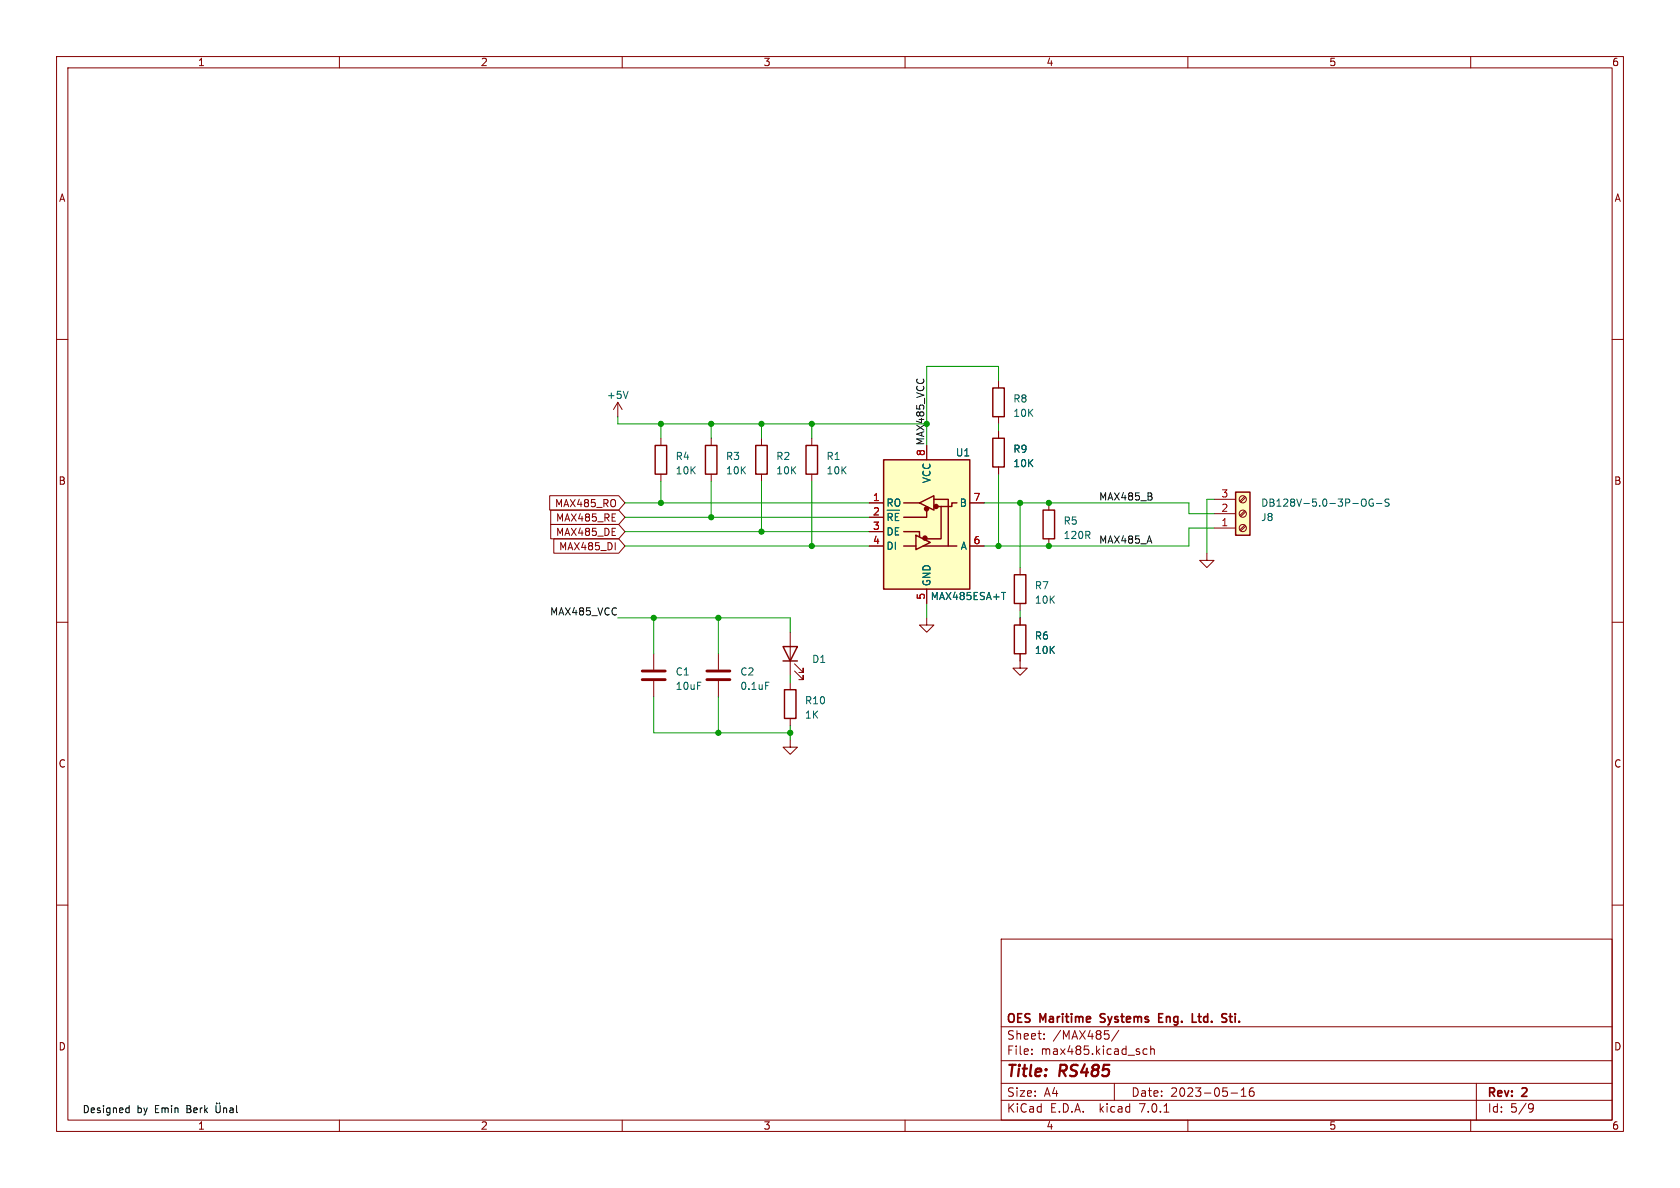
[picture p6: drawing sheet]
<svg xmlns="http://www.w3.org/2000/svg" width="297mm" height="210mm" viewBox="0 0 297 210" stroke-linecap="round" stroke-linejoin="round" font-family="sans-serif">
<g fill="none" stroke="#840000" stroke-width=".18">
<path d="M10 10h277v190h-277zM12 12h273v186h-273zM60 10v2M110 10v2M160 10v2M210 10v2M260 10v2M10 60h2M285 60h2M109.2 71.1l-.7 1.3M109.2 71.1v2.6M109.2 71.1l.8 1.3"/>
<path d="M116.8 77.5v1.2M125.7 77.5v1.2M134.6 77.5v1.2M143.5 77.5v1.2M163.8 78.7v2.6M176.5 67.3v1.3M176.5 73.7v1.2M176.5 76.2v1.3M97.2 87.6h12.2l1.1 1.3-1.1 1.3h-12.2zM97.4 92.7h12l1.1 1.3-1.1 1.3h-12zM97.4 90.2h12l1.1 1.2-1.1 1.3h-12zM97.9 95.2h11.5l1.1 1.3-1.1 1.3h-11.5z"/>
<path d="M108.8 95.9v1.3M116.8 83.8v1.3M125.7 83.8v1.3M134.6 83.8v1.3M143.5 83.8v1.3M153.7 88.9h2.5M153.7 91.4h2.5M153.7 94h2.5M153.7 96.5h2.5M165.1 88.3h.1M171.4 88.9h2.6M171.4 96.5h2.6"/>
<path d="M176.5 82.6v1.2M185.4 88.9v1.3M185.4 95.3v1.2M213.4 97.8v1.3h1.2l-1.2 1.2-1.3-1.2h1.3M214.6 93.3h3.8M214.6 90.8h3.8M214.6 88.3h3.8M220 87.8l-.8 .8M220 90.3l-.8 .8M220 92.8l-.8 .9M220.2 87.9l-.8 .9M220.2 90.5l-.8 .8"/>
<path d="M220.2 93l-.8 .9M10 110h2M115.6 115.6v2.8M127 115.6v2.8M139.7 111.8v7.6M140.5 118.6l1.5 1.5v-.7v.7h-.8M140.5 117.3l1.5 1.6v-.8v.8h-.8M163.8 109.2v1.3h1.3l-1.3 1.3-1.2-1.3h1.2M163.8 104.1v2.6M180.3 115.6v2.5h1.3l-1.3 1.3-1.2-1.3h1.2M180.3 100.3v1.3M180.3 106.7v1.3"/>
<path d="M180.3 109.2v1.3M285 110h2M115.6 120.4v2.8M127 120.4v2.8M139.7 130.8v1.3h1.3l-1.3 1.3-1.3-1.3h1.3M139.7 120.7v1.2M139.7 127v1.3M10 160h2M285 160h2M177 166h108v32h-108zM60 198v2M110 198v2"/>
<path d="M160 198v2M177 194.5h108M177 191.5h108M177 187.5h108M177 181.5h108M182.4 186.3v.1M182.4 185.5v.1M184.6 183.6v.1M184.6 182.8v.1M197 191.5v3M197.8 182.1l-1.3 2M202.8 185.5l-.4-.1-.3 .3v.4l.1 .2h.6"/>
<path d="M203.4 185.5l.2-.1 .4 .1 .1 .9M203.4 184.9v1.5M205.8 196.6h.8M210 198v2M217.6 193.2h1.2M219.4 193.8h.9M219.4 192.7l.5-.4v1.5M221.6 192.3a.59 .59 0 0 0-.7 .6v.6l.1 .2 .4 .1 .2-.1 .1-.5-.1-.3h-.5l-.2 .3M260 198v2M261 191.5v6.5M270.5 195.1l.5 .1a.99 .99 0 0 1-.4 1.4h-.2M271.1 195.7l-.2 .3h-.4"/>
<circle cx="219.7" cy="90.8" r=".63"/>
<circle cx="219.7" cy="88.3" r=".63"/>
<circle cx="219.7" cy="93.3" r=".63"/>
</g>
<path d="M204.9 179.9h.5M205.6 179.2h-.7v1.5h.7M216.6 180l.3 .3-.1 .3-.2 .1M216.6 179.2l.3 .1M217.3 179.7h.6M210.8 180.7h.7" fill="none" stroke="#840000" stroke-width=".3"/>
<g fill="none" stroke="#840000" stroke-width=".25">
<path d="M115.8 78.7h2.1v5.1h-2.1zM124.7 78.7h2v5.1h-2zM133.6 78.7h2v5.1h-2zM142.5 78.7h2v5.1h-2zM175.5 68.6h2v5.1h-2zM175.5 77.5h2v5.1h-2zM156.2 81.3h15.2v22.8h-15.2zM159.8 94h2.8v.9M159.8 96.5h2.1M159.8 88.9h2.8M161.9 94.6l2.6 1.3-2.6 1.3zM162.6 88.9l2.5-1.3v2.6z"/>
<path d="M163.2 96.5h6M163.8 90.2v1.2h-4M165.1 88.3h2.5v8.2M166.4 89.5v5.8h-2.6M169.2 88.9h-.9v.6h-2.6M184.4 90.2h2v5.1h-2zM218.4 87h2.6v7.6h-2.6zM138.4 114.3h2.6l-1.3 2.5zM138.4 116.8h2.6M179.3 110.5h2.1v5.1h-2.1zM179.3 101.6h2.1v5.1h-2.1zM138.7 121.9h2v5.1h-2z"/>
</g>
<path d="M111 69.2l-.4 1.2M157.7 91l-.2-.2h-.5v1.2M158.9 90.8h-.6v1.2M240.9 88.3l.1-.1a.43 .43 0 0 1 .5 .4v.5a.42 .42 0 0 1-.2 .4 .42 .42 0 0 1-.4-.1M242.7 88.3a.59 .59 0 0 0-.7 .6 .59 .59 0 0 0 .7 .5l.1-.5h-.2M243.3 89h1M245.6 88.3l-.5-.1-.2 .1v.4l.6 .2 .1 .3-.3 .3-.5-.1M177.1 104.7h.7M135.4 120.6h.6" fill="none" stroke="#006464" stroke-width=".18"/>
<g fill="#ffffc2" stroke="#ffffc2" stroke-width=".18">
<path d="M156.2 81.3h15.2v22.8h-15.2z"/>
<path d="M218.4 87h2.6v7.6h-2.6z"/>
</g>
<g fill="#840000" stroke="#840000" stroke-width=".25">
<circle cx="163.5" cy="95.1" r=".36"/>
<circle cx="163.8" cy="89.9" r=".36"/>
<circle cx="165.5" cy="89.5" r=".36"/>
</g>
<path d="M113.5 118.6h4.1M125 118.6h4M113.5 120.1h4.1M125 120.1h4" fill="none" stroke="#840000" stroke-width=".51"/>
<path d="M22.5 195.8l.3 .1M22.8 195.4v1.3M22.8 196.6l-.3 .1M38.2 195.4v1.1l.2 .2 .4-.1 .1-.1v-1.1M38.3 195v.1M38.8 195v.1M39.5 196l.2-.2 .3 .1 .1 .8M39.5 195.8v.9M40.7 195.9h.5v.8M41.2 196.2h-.4l-.2 .2 .2 .3 .4-.1M41.8 195.4v1.1l.2 .2" fill="none" stroke="#000" stroke-width=".18"/>
<g fill="none" stroke="#009600" stroke-width=".18">
<path d="M109.2 73.7v1.2h54.6M116.8 74.9v2.6M125.7 74.9v2.6M134.6 74.9v2.6M143.5 74.9v2.6M176.5 67.3v-2.5h-12.7v13.9M176.5 74.9v1.3M110.5 94h43.2M110.5 88.9h43.2M110.5 96.5h43.2M110.5 91.4h43.2M116.8 85.1v3.8"/>
<path d="M125.7 85.1v6.3M134.6 85.1v8.9M143.5 85.1v11.4M174 88.9h36.2v1.9h4.4M176.5 83.8v12.7M180.3 88.9v11.4M214.6 93.3h-4.4v3.2h-36.2M214.6 88.3h-1.2v9.5M109.2 109.2h30.5v2.6M115.6 109.2v6.4M127 109.2v6.4M139.7 119.4v1.3"/>
<path d="M163.8 106.7v2.5M180.3 108v1.2M115.6 123.2v6.3h24.1M127 123.2v6.3M139.7 128.3v2.5"/>
</g>
<g fill="#009600" stroke="#009600" stroke-width=".18">
<circle cx="125.7" cy="74.9" r=".46"/>
<circle cx="134.6" cy="94" r=".46"/>
<circle cx="143.5" cy="96.5" r=".46"/>
<circle cx="116.8" cy="88.9" r=".46"/>
<circle cx="125.7" cy="91.4" r=".46"/>
<circle cx="116.8" cy="74.9" r=".46"/>
<circle cx="134.6" cy="74.9" r=".46"/>
<circle cx="143.5" cy="74.9" r=".46"/>
<circle cx="185.4" cy="96.5" r=".46"/>
<circle cx="185.4" cy="88.9" r=".46"/>
<circle cx="180.3" cy="88.9" r=".46"/>
<circle cx="176.5" cy="96.5" r=".46"/>
<circle cx="115.6" cy="109.2" r=".46"/>
<circle cx="127" cy="109.2" r=".46"/>
<circle cx="127" cy="129.5" r=".46"/>
<circle cx="139.7" cy="129.5" r=".46"/>
</g>
<g font-size="2.8" fill="#840000">
<text x="178" y="190.8">Title:</text>
<text x="187.4" y="190.8">RS485</text>
</g>
<g font-size="2.1" fill="#840000">
<text x="178" y="183.9">Sheet:</text>
<text x="178" y="181.1">OES</text>
<text x="184" y="181.1">Maritime</text>
<text x="186.2" y="183.9">/MAX485/</text>
<text x="195.1" y="181.1">Systems</text>
<text x="205.9" y="181.1">Eng.</text>
<text x="212.2" y="181.1">Ltd.</text>
<text x="218" y="181.1">Sti.</text>
<text x="178" y="186.6">File:</text>
<text x="184" y="186.6">max485.kicad_sch</text>
<text x="178" y="196.8">KiCad</text>
<text x="178" y="194">Size:</text>
<text x="184.6" y="194">A4</text>
<text x="185.7" y="196.8">E.D.A.</text>
<text x="194.4" y="196.8">kicad</text>
<text x="200" y="194">Date:</text>
<text x="201.5" y="196.8">7.0.1</text>
<text x="206.9" y="194">2023-05-16</text>
<text x="263" y="194.2">Rev:</text>
<text x="263" y="196.8">Id:</text>
<text x="267" y="196.8">5/9</text>
<text x="269.2" y="194.2">2</text>
</g>
<g font-size="1.8" fill="#840000">
<text x="35" y="11.8">1</text>
<text x="85" y="11.8">2</text>
<text x="135" y="11.8">3</text>
<text x="185" y="11.8">4</text>
<text x="235" y="11.8">5</text>
<text x="285" y="11.8">6</text>
<text x="10.4" y="35.8">A</text>
<text x="285.4" y="35.8">A</text>
<text x="10.3" y="85.8">B</text>
<text x="98" y="89.8">MAX485_RO</text>
<text x="285.3" y="85.8">B</text>
<text x="98.2" y="94.9">MAX485_DE</text>
<text x="98.2" y="92.4">MAX485_RE</text>
<text x="98.7" y="97.4">MAX485_DI</text>
<text x="10.3" y="135.8">C</text>
<text x="285.3" y="135.8">C</text>
<text x="10.3" y="185.8">D</text>
<text x="285.3" y="185.8">D</text>
<text x="35" y="199.8">1</text>
<text x="85" y="199.8">2</text>
<text x="135" y="199.8">3</text>
<text x="185" y="199.8">4</text>
<text x="235" y="199.8">5</text>
<text x="285" y="199.8">6</text>
</g>
<g font-size="1.8" fill="#006464">
<text x="107.2" y="70.7">+5V</text>
<text x="179.1" y="71.3">R8</text>
<text x="179.1" y="73.9">10K</text>
<text x="119.4" y="81.5">R4</text>
<text x="128.3" y="81.5">R3</text>
<text x="137.2" y="81.5">R2</text>
<text x="146.1" y="81.5">R1</text>
<text x="168.9" y="80.8">U1</text>
<text x="179.1" y="80.2">R9</text>
<text x="179.1" y="82.7">10K</text>
<text x="119.4" y="84">10K</text>
<text x="128.3" y="84">10K</text>
<text x="137.2" y="84">10K</text>
<text x="146.1" y="84">10K</text>
<text x="156.7" y="89.7">RO</text>
<text x="164.7" y="85.5" transform="rotate(-90 164.7 85.5)">VCC</text>
<text x="169.5" y="89.7">B</text>
<text x="222.9" y="89.7">DB128V-5.0-3P-OG-S</text>
<text x="156.7" y="92.9">~{RE}</text>
<text x="156.7" y="94.8">DE</text>
<text x="188" y="92.9">R5</text>
<text x="188" y="95.4">120R</text>
<text x="222.9" y="92.3">J8</text>
<text x="156.7" y="97.3">DI</text>
<text x="169.7" y="97.3">A</text>
<text x="164.5" y="106.2">MAX485ESA+T</text>
<text x="164.7" y="103.6" transform="rotate(-90 164.7 103.6)">GND</text>
<text x="182.9" y="104.3">R7</text>
<text x="182.9" y="106.9">10K</text>
<text x="182.9" y="113.2">R6</text>
<text x="119.4" y="119.6">C1</text>
<text x="130.8" y="119.6">C2</text>
<text x="143.5" y="117.3">D1</text>
<text x="182.9" y="115.8">10K</text>
<text x="119.4" y="122.1">10uF</text>
<text x="130.8" y="122.1">0.1uF</text>
<text x="142.2" y="124.7">R10</text>
<text x="142.2" y="127.2">1K</text>
</g>
<text font-size="1.8" fill="#009600" x="163.6" y="80.7" transform="rotate(-90 163.6 80.7)">8 MAX485_VCC</text>
<g font-size="1.8" fill="#a90000">
<text x="163.6" y="80.7" transform="rotate(-90 163.6 80.7)">8</text>
<text x="154.3" y="88.6">1</text>
<text x="172.1" y="88.6">7</text>
<text x="215.9" y="88">3</text>
<text x="154.3" y="91.2">2</text>
<text x="154.3" y="93.7">3</text>
<text x="215.9" y="93.1">1</text>
<text x="215.9" y="90.6">2</text>
<text x="154.3" y="96.3">4</text>
<text x="172.1" y="96.3">6</text>
<text x="163.6" y="106.1" transform="rotate(-90 163.6 106.1)">5</text>
</g>
<g font-size="1.8" fill="#0f0f0f">
<text x="194.3" y="88.6">MAX485_B</text>
<text x="194.3" y="96.2">MAX485_A</text>
<text x="97.1" y="108.9">MAX485_VCC</text>
</g>
<g font-size="1.8">
<text x="14.6" y="196.9">Designed</text>
<text x="24.2" y="196.9">by</text>
<text x="27.4" y="196.9">Emin</text>
<text x="33.1" y="196.9">Berk</text>
</g>
</svg>
